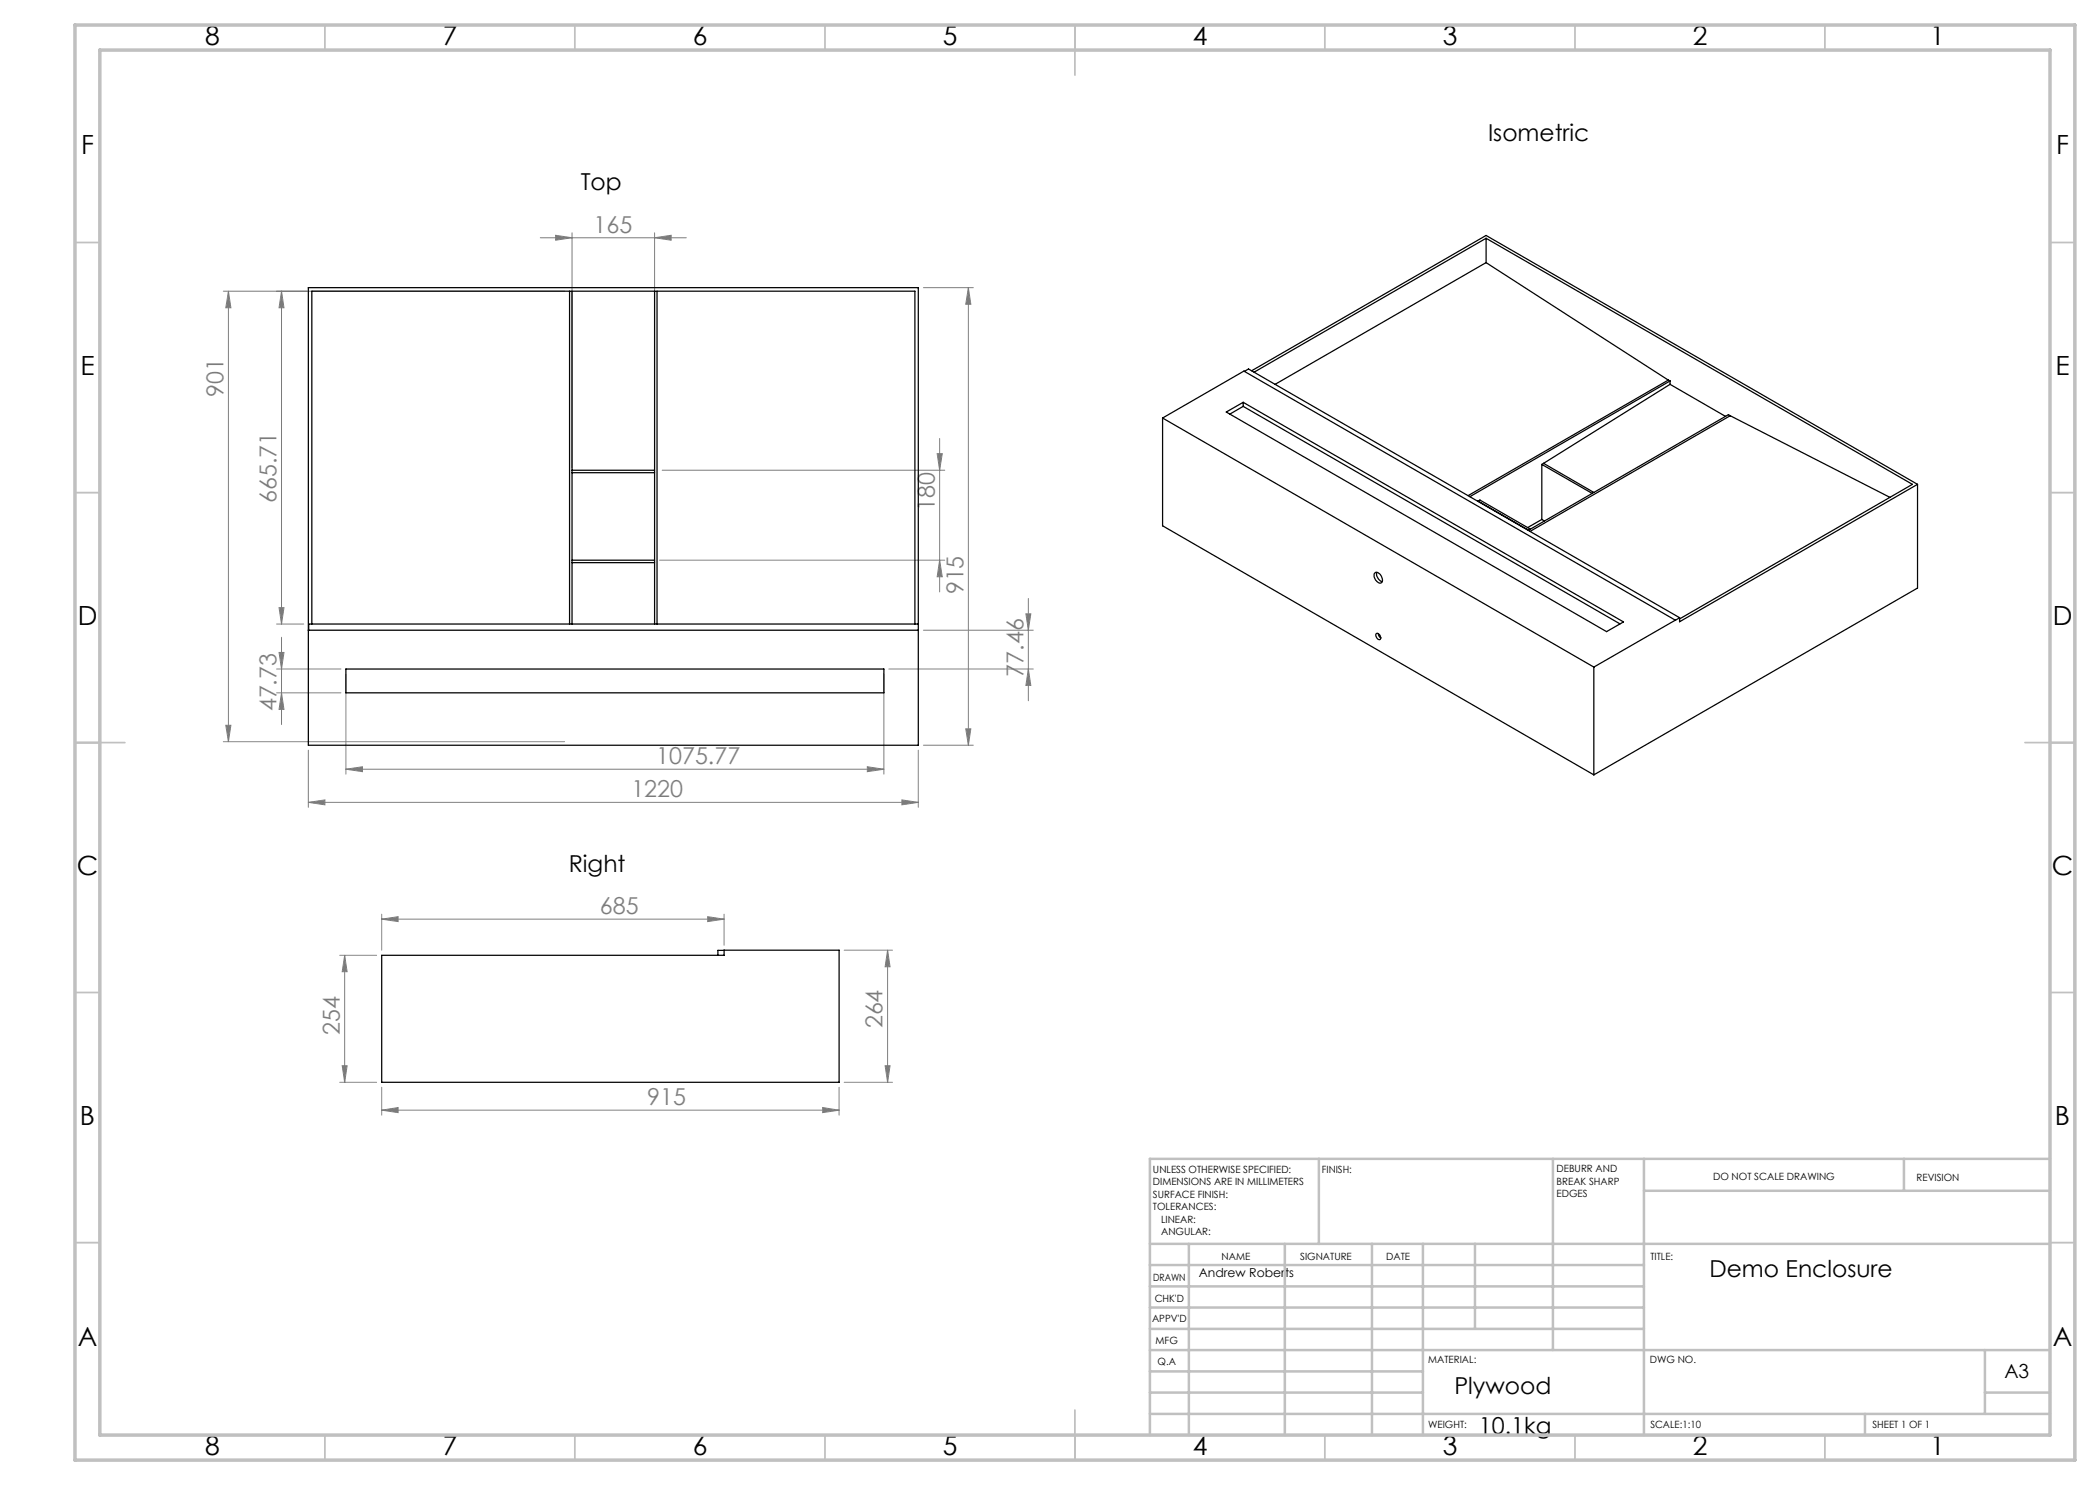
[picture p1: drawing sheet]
<svg xmlns="http://www.w3.org/2000/svg" width="420mm" height="297mm" viewBox="0 0 420 297" stroke-linecap="round" stroke-linejoin="round" font-family="sans-serif">
<g fill="none" stroke="#808080" stroke-width=".2">
<path d="M44.7 58.2h68.2M45.7 58.2l.5 3.4h-1zM45.7 58.2v90.1M56.3 58.2l.5 3.4h-1zM56.3 58.2v66.6M108.1 47.6h29.2M111.1 47.1l3.3 .5-3.3 .4zM114.4 46.6v47M130.9 47.6l3.3-.5v.9zM130.9 46.6v47M184.7 57.5h10M193.7 57.5l.5 3.4h-1.1z"/>
<path d="M193.7 57.5v91.5M132.4 94h56.5M187.4 90.7h1.1l-.6 3.3zM187.9 87.7v30.7M131.9 112h57M187.9 112l.6 3.4h-1.1zM205.7 119.7v20.5M55.3 133.8h12.9M55.3 138.6h12.9M55.3 124.8h5.4M55.8 121.5h1l-.5 3.3zM55.8 130.5h1l-.5 3.3z"/>
<path d="M56.3 127.5v17.4M56.3 138.6l.5 3.3h-1zM69.2 134.8v20M176.8 134.8v20M177.8 133.8h28.9M184.7 126h22M205.2 122.8h1l-.5 3.2zM205.7 133.8l.5 3.3h-1zM44.7 148.3h68.2M45.2 145.1h1l-.5 3.2zM61.7 150v11.5M69.2 153.8l3.3-.5v1z"/>
<path d="M69.2 153.8h107.6M173.5 153.3l3.3 .5-3.3 .5zM180.4 160l3.3 .5-3.3 .5zM183.7 150v11.5M184.7 149h10M193.1 145.8h1.1l-.5 3.2zM61.7 160.5l3.3-.5v1zM61.7 160.5h122M67.9 191.1h7.4M68.9 191.1v25.4M68.9 191.1l.5 3.2h-1zM76.3 183.8l3.3-.5v1z"/>
<path d="M76.3 182.8v7.2M76.3 183.8h68.5M141.5 183.3l3.3 .5-3.3 .5zM144.8 182.8v6.3M168.8 190h9.7M177.5 190v26.5M177.5 190l.5 3.4h-1zM67.9 216.5h7.4M68.4 213.1h1l-.5 3.4zM76.3 217.4v5.6M167.8 217.4v5.6M168.8 216.5h9.7"/>
<path d="M177 213.1h1l-.5 3.4zM76.3 222l3.3-.5v1zM76.3 222h91.5M164.5 221.5l3.3 .5-3.3 .5z"/>
</g>
<g fill="none" stroke="#c0c0c0" stroke-width=".35">
<path d="M65 5v5M115 5v5M165 5v5M215 5v10M265 5v5M315 5v5M365 5v5M15 48.5h5M410 48.5h5M15 98.5h5M410 98.5h5M15 148.5h10"/>
<path d="M405 148.5h10M15 198.5h5M410 198.5h5M15 248.5h5M410 248.5h5M65 287v5M115 287v5M165 287v5M215 282v10M265 287v5M315 287v5M365 287v5"/>
</g>
<g fill="none" stroke="#c0c0c0" stroke-width=".5">
<path d="M263.8 231.8v17M310.6 231.8v38.2M328.8 231.8v55.2M328.8 238.2h81.2M380.8 231.8v6.4M410 231.8h-180v55.2M230 248.8h180M230 257.3h98.8M230 253h98.8M237.8 248.8v38.2M257 248.8v38.2M274.4 248.8v38.2"/>
<path d="M284.6 248.8v38.2M295 248.8v17M230 265.8h98.8M230 261.5h98.8M230 278.5h54.6M230 274.3h54.6M230 270h180M397 278.5h13M397 270v12.8M230 282.8h180M373 282.8v4.2"/>
</g>
<path d="M15 5h400v287h-400zM20 10h390v277h-390z" fill="none" stroke="#c0c0c0" stroke-width=".7"/>
<g fill="#808080">
<path d="M130.9 47.6l3.3-.5v.9zM111.1 47.1l3.3 .5-3.3 .4zM173.5 153.3l3.3 .5-3.3 .5zM69.2 153.8l3.3-.5v1z"/>
<path d="M61.7 160.5l3.3-.5v1zM180.4 160l3.3 .5-3.3 .5zM76.3 222l3.3-.5v1zM164.5 221.5l3.3 .5-3.3 .5zM76.3 183.8l3.3-.5v1zM141.5 183.3l3.3 .5-3.3 .5z"/>
<path d="M45.2 145.1h1l-.5 3.2zM45.7 58.2l.5 3.4h-1zM55.8 121.5h1l-.5 3.3zM56.3 58.2l.5 3.4h-1zM205.7 133.8l.5 3.3h-1zM205.2 122.8h1l-.5 3.2z"/>
<path d="M193.1 145.8h1.1l-.5 3.2zM193.7 57.5l.5 3.4h-1.1z"/>
<path d="M55.8 130.5h1l-.5 3.3zM56.3 138.6l.5 3.3h-1zM187.4 90.7h1.1l-.6 3.3zM187.9 112l.6 3.4h-1.1zM177.5 190l.5 3.4h-1zM177 213.1h1l-.5 3.4zM68.9 191.1l.5 3.2h-1zM68.4 213.1h1l-.5 3.4z"/>
</g>
<g fill="none" stroke="#000" stroke-width=".25">
<path d="M61.7 57.5h122v91.5h-122zM113.9 58.2v66.6M114.4 58.2v66.6M130.9 58.2v66.6M131.4 58.2v66.6M297.2 52.5l-42.2 24.4M297.2 47.7l85.3 49.2-46.6 26.9M297.2 47.7l-46.4 26.7M297.2 52.5l36.5 23.5M297.2 47.7v4.8M248.8 74.3l.9-.5 86.2 49.7M250.3 74.2l46.9-27.1 86.3 49.8"/>
<path d="M333.7 76l-40.1 23.1M333.7 76l.3 .2M334 76.2l-40 23.1M334 76.2v.7M334 76.9l-25.3 15.8M334 76.9l11.1 6.4M114.4 94h16.5M114.4 94.5h16.5M232.5 83.6l86.3 49.8M232.5 83.6l16.3-9.4 86.3 49.8M232.5 83.6v21.6l86.3 49.8M245.3 82.4l3.3-1.9 76.1 43.9-3.4 1.9z"/>
<path d="M248.6 80.5v.8M248.6 81.3l75.4 43.5M248.6 81.3l-2.6 1.5M308.4 92.9v11M308.4 92.9l10 5.8M308.7 92.7l-.3 .2M308.7 92.7l10.1 5.8M346 83.1l32 16.4M346 83.1l-40 23.2M346 83.1l-.3-.2-40.1 23.2M383.5 96.9v20.7l-64.7 37.4M383.5 96.9l-47.6 27.5v-.9"/>
<path d="M114.4 112.5h16.5M114.4 112h16.5M274.9 114.6a.89 .89 0 0 1 1.4 .7 .78 .78 0 0 1-.4 1.3 1.62 1.62 0 0 1-1-2zM275.4 114.5a1.69 1.69 0 0 0 1 1.8M295.6 100.2v.1M295.6 100.2l10.1 5.8M295.6 100.2l.4-.2 10.1 5.8M308.4 103.9l-2.9 1.6M308.4 103.9l.5 .3M61.7 126h122M62.4 124.8v-66.6h120.6v66.6M69.2 133.8h107.6v4.8h-107.6z"/>
<path d="M183.7 124.8h-122v1.2M275.3 126.7a.72 .72 0 0 1 .7 .4 .72 .72 0 0 1-.1 .8 .92 .92 0 0 1-.6-1.2zM275.7 126.7l.1 .6 .4 .3M318.8 133.4v21.6M335.1 124l-16.3 9.4M335.1 124v.1M335.9 123.5l-.8 .6M144.8 190v1.1h-68.5v25.4h91.5v-26.5l-24.2 .1v1"/>
</g>
<g font-size="5.3">
<text x="41" y="9">8</text>
<text x="88.5" y="9">7</text>
<text x="138.5" y="9">6</text>
<text x="188.5" y="9">5</text>
<text x="238.5" y="9">4</text>
<text x="288.5" y="9">3</text>
<text x="338.5" y="9">2</text>
<text x="386" y="9">1</text>
<text x="16.2" y="30.7">F</text>
<text x="411.2" y="30.7">F</text>
<text x="16.1" y="75">E</text>
<text x="411.1" y="75">E</text>
<text x="15.5" y="125">D</text>
<text x="410.5" y="125">D</text>
<text x="15.4" y="175">C</text>
<text x="410.4" y="175">C</text>
<text x="16" y="225">B</text>
<text x="411" y="225">B</text>
<text x="15.5" y="269.2">A</text>
<text x="410.5" y="269.2">A</text>
<text x="41" y="291">8</text>
<text x="88.5" y="291">7</text>
<text x="138.5" y="291">6</text>
<text x="188.5" y="291">5</text>
<text x="238.5" y="291">4</text>
<text x="288.5" y="291">3</text>
<text x="338.5" y="291">2</text>
<text x="386" y="291">1</text>
</g>
<g font-size="4.7">
<text x="297.6" y="28.3">Isometric</text>
<text x="116.1" y="38.1">Top</text>
<text x="113.8" y="174.3">Right</text>
<text x="341.9" y="255.5">Demo Enclosure</text>
<text x="290.9" y="278.8">Plywood</text>
<text x="295.8" y="286.9">10.1kg</text>
</g>
<g font-size="4.7" fill="#808080">
<text x="118.7" y="46.5">165</text>
<text x="44.7" y="79.4" transform="rotate(-90 44.7 79.4)">901</text>
<text x="55.3" y="100.6" transform="rotate(-90 55.3 100.6)">665.71</text>
<text x="186.9" y="102.2" transform="rotate(-90 186.9 102.2)">180</text>
<text x="192.7" y="118.9" transform="rotate(-90 192.7 118.9)">915</text>
<text x="204.7" y="135.3" transform="rotate(-90 204.7 135.3)">77.46</text>
<text x="55.3" y="142.3" transform="rotate(-90 55.3 142.3)">47.73</text>
<text x="131.3" y="152.8">1075.77</text>
<text x="126.3" y="159.4">1220</text>
<text x="120" y="182.8">685</text>
<text x="67.9" y="206.9" transform="rotate(-90 67.9 206.9)">254</text>
<text x="176.5" y="205.7" transform="rotate(-90 176.5 205.7)">264</text>
<text x="129.5" y="221">915</text>
</g>
<text font-size="3.9" x="400.9" y="275.5">A3</text>
<text font-size="2.5" x="239.8" y="255.5">Andrew Roberts</text>
<g font-size="2">
<text x="230.6" y="234.6">UNLESS OTHERWISE SPECIFIED:</text>
<text x="230.6" y="237.1">DIMENSIONS ARE IN MILLIMETERS</text>
<text x="230.6" y="239.6">SURFACE FINISH:</text>
<text x="264.4" y="234.6">FINISH:</text>
<text x="311.3" y="234.5">DEBURR AND</text>
<text x="311.3" y="237">BREAK SHARP</text>
<text x="311.3" y="239.5">EDGES</text>
<text x="342.6" y="236">DO NOT SCALE DRAWING</text>
<text x="383.3" y="236.2">REVISION</text>
<text x="230.6" y="242.1">TOLERANCES:</text>
<text x="232.2" y="244.6">LINEAR:</text>
<text x="232.2" y="247.1">ANGULAR:</text>
<text x="244.3" y="252">NAME</text>
<text x="260" y="251.9">SIGNATURE</text>
<text x="277.2" y="251.9">DATE</text>
<text x="330.1" y="251.9">TITLE:</text>
<text x="230.6" y="256.1">DRAWN</text>
<text x="230.9" y="260.3">CHK'D</text>
<text x="230.4" y="264.4">APPV'D</text>
<text x="231.1" y="268.8">MFG</text>
<text x="231.5" y="273">Q.A</text>
<text x="285.6" y="272.5">MATERIAL:</text>
<text x="330" y="272.5">DWG NO.</text>
<text x="285.6" y="285.5">WEIGHT:</text>
<text x="330.1" y="285.6">SCALE:1:10</text>
<text x="374.5" y="285.6">SHEET 1 OF 1</text>
</g>
</svg>
